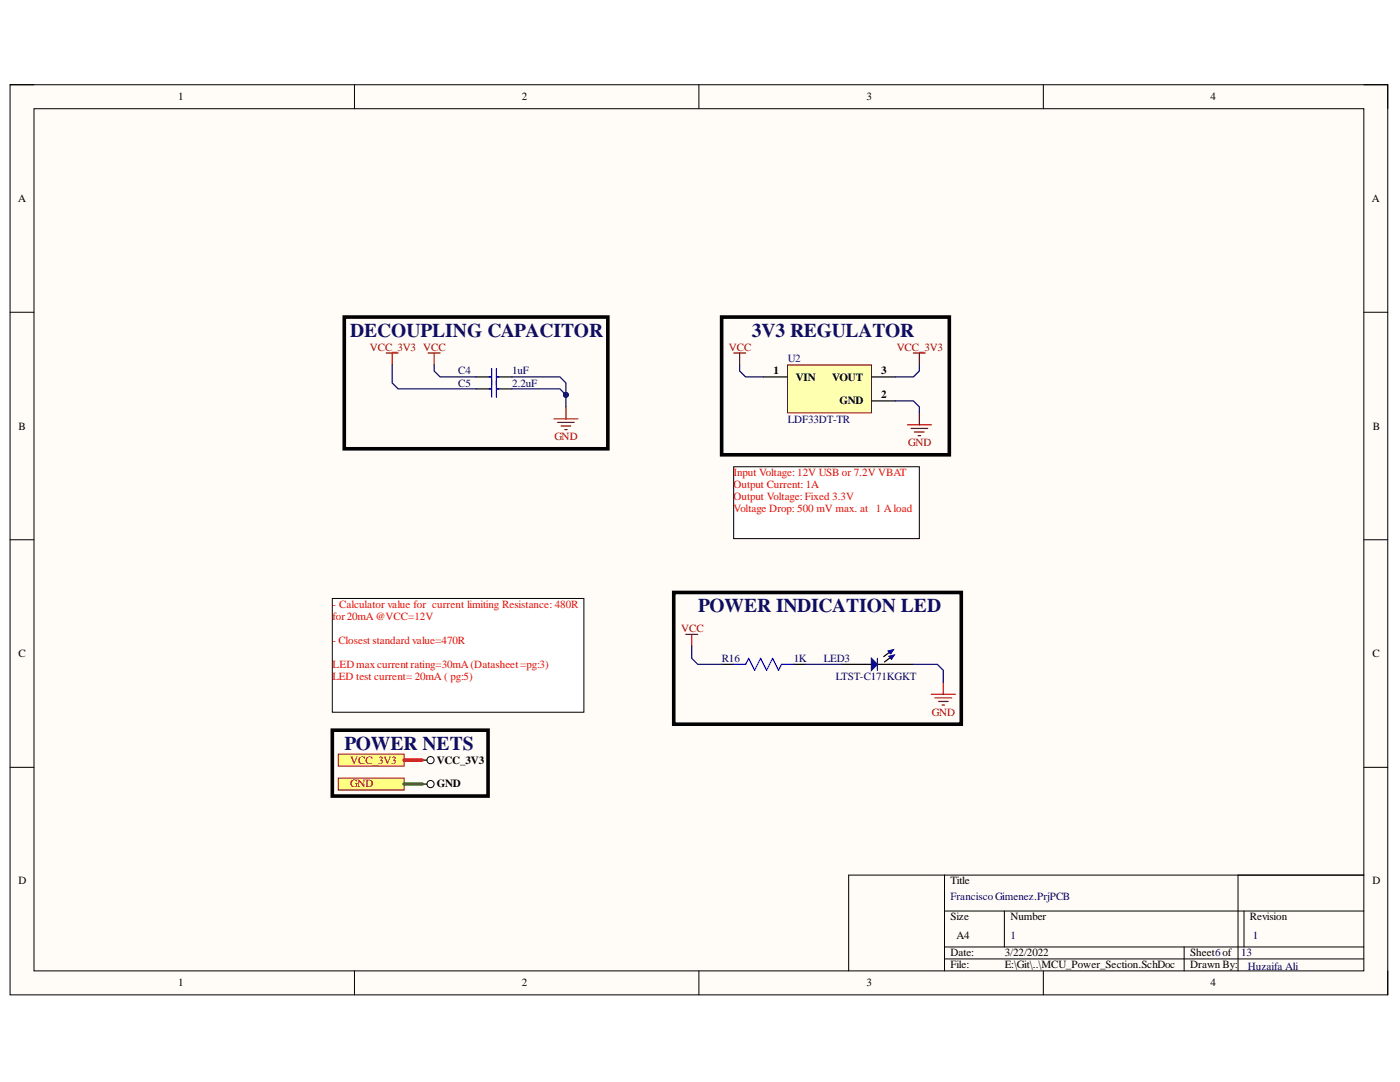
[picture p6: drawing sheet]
<svg xmlns="http://www.w3.org/2000/svg" width="279mm" height="216mm" viewBox="0 0 279 216" stroke-linecap="round" stroke-linejoin="round" font-family="sans-serif">
<path d="M2 16.9h275v181.6h-275z" fill-rule="evenodd" fill="#fffcf8"/>
<path d="M2 16.9h275v181.6h-275z" fill="none" stroke="#000" stroke-width=".2"/>
<path d="M6.8 21.7h265.4v172h-265.4z" fill-rule="evenodd" fill="#fffcf8"/>
<g fill="none" stroke="#000" stroke-width=".2">
<path d="M2 16.9h4.8M70.7 16.9v4.8M139.5 16.9v4.8M208.2 16.9v4.8M272.2 16.9h4.8v4.8M6.8 21.7h265.4v172h-265.4zM2 62.3h4.8M272.2 62.3h4.8M2 107.7h4.8M272.2 107.7h4.8M2 153.1h4.8M272.2 153.1h4.8"/>
<path d="M188.5 174.6v19.1M247.1 174.6v19.1M272.2 174.6h-102.8v19.1M70.7 193.7v4.8M139.5 193.7v4.8M188.5 181.8h83.7M188.5 189h83.7M188.5 191.3h83.7M200.4 181.8v7.2M208.2 193.7v4.8M236.3 189v4.7M248.3 181.8v7.2"/>
<path d="M277 193.7v4.8"/>
</g>
<path d="M182.3 70.4h2.4M183.5 70.4v2.4" fill="none" stroke="#800000" stroke-width=".24"/>
<path d="M157.2 72.8h16.7v9.6h-16.7z" fill-rule="evenodd" fill="#ffffb0"/>
<path d="M157.2 72.8h16.7v9.6h-16.7z" fill="none" stroke="#800000" stroke-width=".2"/>
<path d="M95 75.2h3.1M95 77.6h3.1M99.1 75.2h3.1M99.1 77.6h3.1M152.4 75.2h4.8M173.9 75.2h4.8M173.9 80h4.8" fill="none" stroke="#000" stroke-width=".24"/>
<g fill="none" stroke="#800000" stroke-width=".24">
<path d="M77.1 70.4h2.4M78.3 70.4v2.4M85.4 70.4h2.4M86.6 70.4v2.4M146.4 70.4h2.4M147.6 70.4v2.4M110.6 83.6h4.7M111.3 84.3h3.3M112 85h1.9M112.7 85.7h.5M112.9 81.2v2.4M181.1 84.8h4.8"/>
<path d="M181.8 85.5h3.3M182.5 86.2h1.9M183.2 86.9h.5M183.5 82.4v2.4"/>
</g>
<path d="M97.6 75.2h.5M97.6 77.6h.5M98.1 73.5v5.8M99.1 73.5v5.8M99.1 75.2h.5M99.1 77.6h.5" fill="none" stroke="#00f" stroke-width=".24"/>
<path d="M68.7 63.3h52.6v26.2h-52.6z" fill="none" stroke="#000" stroke-width=".72"/>
<path d="M67.5 150.5h13.2v2.4h-13.2z" fill-rule="evenodd" fill="#ffff80"/>
<path d="M67.5 150.5h13.2v2.4h-13.2z" fill="none" stroke="#800000" stroke-width=".2"/>
<circle cx="85.9" cy="151.7" r=".72" fill="none" stroke="#000" stroke-width=".2"/>
<path d="M84.3 151.7h.9" fill="none" stroke="#000" stroke-width=".24"/>
<path d="M67.5 155.3h13.2v2.4h-13.2z" fill-rule="evenodd" fill="#ffff80"/>
<path d="M67.5 155.3h13.2v2.4h-13.2z" fill="none" stroke="#800000" stroke-width=".2"/>
<circle cx="85.9" cy="156.5" r=".72" fill="none" stroke="#000" stroke-width=".2"/>
<path d="M84.3 156.5h.9" fill="none" stroke="#000" stroke-width=".24"/>
<path d="M144 63.3h45.5v27.4h-45.5zM66.3 145.7h31.1v13.1h-31.1z" fill="none" stroke="#000" stroke-width=".72"/>
<path d="M146.4 93.1h37.1v14.4h-37.1z" fill-rule="evenodd" fill="#fff"/>
<path d="M146.4 93.1h37.1v14.4h-37.1z" fill="none" stroke="#000" stroke-width=".2"/>
<path d="M136.9 126.6h2.3M138 126.6v2.4" fill="none" stroke="#800000" stroke-width=".24"/>
<path d="M66.3 119.4h50.2v22.7h-50.2z" fill-rule="evenodd" fill="#fff"/>
<path d="M66.3 119.4h50.2v22.7h-50.2z" fill="none" stroke="#000" stroke-width=".2"/>
<path d="M185.9 138.5h4.8M186.6 139.3h3.3M187.3 140h1.9M188.3 136.1v2.4M188 140.7h.5" fill="none" stroke="#800000" stroke-width=".24"/>
<path d="M134.5 118.2h57.3v26.3h-57.3z" fill="none" stroke="#000" stroke-width=".72"/>
<path d="M167.9 132.6h6M175.1 132.6h7.2M177.5 130.2l-1.1 .8" fill="none" stroke="#000" stroke-width=".24"/>
<path d="M177.2 129.9l1.1-.3-.5 .9z" fill-rule="evenodd" fill="#0c0087"/>
<path d="M177.2 129.9l1.1-.3-.5 .9z" fill="none" stroke="#0c0087" stroke-width=".2"/>
<path d="M177.4 130.9l1.1-.2-.6 .8z" fill-rule="evenodd" fill="#0c0087"/>
<path d="M177.4 130.9l1.1-.2-.6 .8z" fill="none" stroke="#0c0087" stroke-width=".2"/>
<path d="M177.7 131.2l-1.2 .9" fill="none" stroke="#000" stroke-width=".24"/>
<path d="M173.9 131.4l1.2 1.2-1.2 1.2z" fill="#0c0087"/>
<path d="M173.9 131.4l1.2 1.2-1.2 1.2zM175.1 131.4v2.4" fill="none" stroke="#11037f" stroke-width=".24"/>
<path d="M144 132.6h2.4M158.4 132.6h2.4" fill="none" stroke="#000" stroke-width=".24"/>
<path d="M146.4 132.6h2.4l.6-1.2 1.2 2.4 1.2-2.4 1.2 2.4 1.2-2.4 1.2 2.4 .6-1.2h2.4" fill="none" stroke="#00f" stroke-width=".24"/>
<path d="M78.3 72.8v3.6l1.2 1.2h15.5M86.6 72.8v1.2l1.2 1.2h7.2M102.2 77.6h9.5l1.2 1.2M182.3 132.6h4.8l1.2 1.2v2.3" fill="none" stroke="#000080" stroke-width=".24"/>
<path d="M80.7 156.5h3.6" fill="none" stroke="#38761d" stroke-width=".72"/>
<path d="M80.7 151.7h3.6" fill="none" stroke="#f00" stroke-width=".72"/>
<circle cx="112.9" cy="78.8" r=".48" fill="#000080"/>
<circle cx="112.9" cy="78.8" r=".48" fill="none" stroke="#000080" stroke-width=".2"/>
<path d="M102.2 75.2h9.5l1.2 1.2v4.8" fill="none" stroke="#000080" stroke-width=".24"/>
<circle cx="112.9" cy="78.8" r=".48" fill="#000080"/>
<circle cx="112.9" cy="78.8" r=".48" fill="none" stroke="#000080" stroke-width=".2"/>
<path d="M147.6 72.8v1.2l1.2 1.2h3.6M178.7 80h3.6l1.2 1.2v1.2M183.5 72.8v1.2l-1.2 1.2h-3.6M138 129v2.4l1.2 1.2h4.8M160.8 132.6h7.1" fill="none" stroke="#000080" stroke-width=".24"/>
<g font-size="3.9" fill="#0e0e63">
<text x="69.9" y="67.2">DECOUPLING CAPACITOR</text>
<text x="150" y="67.2">3V3 REGULATOR</text>
<text x="139.3" y="122.2">POWER INDICATION LED</text>
<text x="68.7" y="149.6">POWER NETS</text>
</g>
<g font-size="2.2">
<text x="35.6" y="20">1</text>
<text x="104.1" y="20">2</text>
<text x="173" y="20">3</text>
<text x="241.6" y="20">4</text>
<text x="3.6" y="40.3">A</text>
<text x="273.8" y="40.3">A</text>
<text x="154.4" y="74.7">1</text>
<text x="158.8" y="75.9">VIN</text>
<text x="166.1" y="75.9">VOUT</text>
<text x="175.8" y="74.7">3</text>
<text x="167.5" y="80.7">GND</text>
<text x="175.8" y="79.5">2</text>
<text x="3.7" y="85.7">B</text>
<text x="274" y="85.7">B</text>
<text x="3.7" y="131.1">C</text>
<text x="273.9" y="131.1">C</text>
<text x="87.2" y="152.4">VCC_3V3</text>
<text x="87.2" y="157.1">GND</text>
<text x="3.7" y="176.5">D</text>
<text x="189.7" y="176.5">Title</text>
<text x="273.9" y="176.5">D</text>
<text x="189.7" y="183.7">Size</text>
<text x="201.7" y="183.7">Number</text>
<text x="249.5" y="183.7">Revision</text>
<text x="189.7" y="190.8">Date:</text>
<text x="190.9" y="187.3">A4</text>
<text x="200.5" y="190.8">3/22/2022</text>
<text x="237.5" y="190.8">Sheet6of</text>
<text x="35.6" y="196.8">1</text>
<text x="104.1" y="196.8">2</text>
<text x="173" y="196.8">3</text>
<text x="189.7" y="193.2">File:</text>
<text x="200.5" y="193.2">E:\Git\..\MCU_Power_Section.SchDoc</text>
<text x="237.5" y="193.2">Drawn By:</text>
<text x="241.6" y="196.8">4</text>
</g>
<g font-size="2.2" fill="#800000">
<text x="73.8" y="69.9">VCC_3V3 VCC</text>
<text x="145.5" y="69.9">VCC</text>
<text x="179" y="69.9">VCC_3V3</text>
<text x="110.7" y="87.9">GND</text>
<text x="181.2" y="89">GND</text>
<text x="135.9" y="126.1">VCC</text>
<text x="186" y="142.9">GND</text>
<text x="69.9" y="152.4">VCC_3V3</text>
<text x="69.9" y="157.1">GND</text>
</g>
<g font-size="2.2" fill="#000080">
<text x="91.5" y="74.7">C4</text>
<text x="91.5" y="77.1">C5</text>
<text x="102.2" y="74.7">1uF</text>
<text x="102.2" y="77.1">2.2uF</text>
<text x="157.2" y="72.3">U2</text>
<text x="157.2" y="84.3">LDF33DT-TR</text>
<text x="144" y="132">R16</text>
<text x="158.4" y="132">1K</text>
<text x="164.4" y="132">LED3</text>
<text x="166.8" y="135.7">LTST-C171KGKT</text>
<text x="189.7" y="179.5">FranciscoGimenez.PrjPCB</text>
<text x="201.7" y="187.3">1</text>
<text x="247.7" y="190.8">13</text>
<text x="250" y="187.3">1</text>
<text x="249" y="193.5">Huzaifa Ali</text>
</g>
<g font-size="2.2" fill="#f00">
<text x="146.4" y="95">Input Voltage: 12V USB or 7.2V VBAT</text>
<text x="146.4" y="97.4">Output Current: 1A</text>
<text x="146.4" y="99.8">Output Voltage: Fixed 3.3V</text>
<text x="146.4" y="102.2">Voltage Drop: 500 mV max. at 1 Aload</text>
<text x="66.4" y="121.3">- Calculator value for current limiting Resistance: 480R</text>
<text x="66.4" y="123.7">for20mA@VCC=12V</text>
<text x="66.4" y="128.5">- Closest standard value=470R</text>
<text x="66.4" y="133.2">LEDmaxcurrent rating=30mA(Datasheet=pg:3)</text>
<text x="66.4" y="135.7">LED test current= 20mA ( pg:5)</text>
</g>
</svg>
